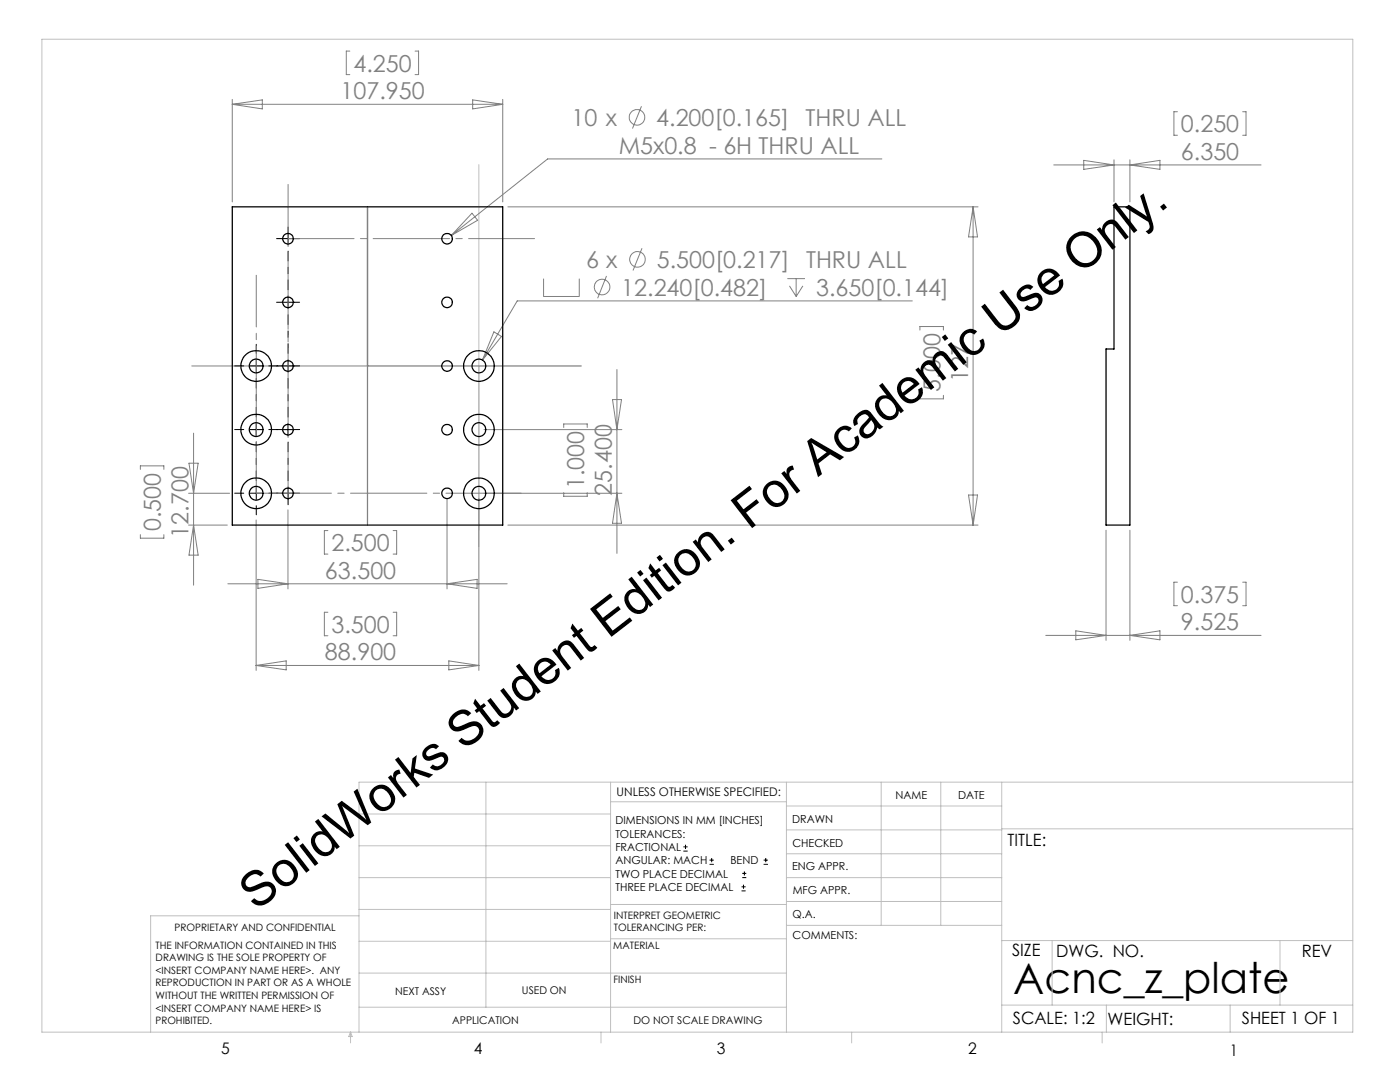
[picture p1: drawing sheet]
<svg xmlns="http://www.w3.org/2000/svg" width="279mm" height="216mm" viewBox="0 0 279 216" stroke-linecap="round" stroke-linejoin="round" font-family="sans-serif">
<g fill="none" stroke="#808080" stroke-width=".2">
<path d="M46.4 19.8v20.5M69.8 10.2h-.7v4.7h.7M82.8 10.2h.7v4.7h-.7M94.3 19.9l6 .9-6 .9zM100.3 19.8v20.5M46.4 20.8h53.9M46.4 20.8l6-.9v1.8zM128 21.2l-1.8 4.4M176 31.7h-66.7l-19.2 15.3M210.3 32.9h41.4M216.3 32l6 .9-6 .9zM222.3 31.9v8.4"/>
<path d="M225.5 31.9v8.4M225.5 32.9l6-.9v1.8zM235 22.3h-.7v4.7h.7M248 22.3h.7v4.7h-.7M94.2 42.5l1.1 1.5-5.2 3zM101.4 41.3h93.8M108.5 55.6v3.6h7.1v-3.6M121 55.1l-1.7 4.4M128.1 49.5l-1.8 4.5M157.1 55.6h3.6M157.6 57l1.3 2.2M158.9 55.6v3.6"/>
<path d="M160.2 57l-1.3 2.2M194.2 41.3v63.5M194.2 41.3l.9 6h-1.8zM38.3 73h35M98.6 66.2l1.5 .9-3.8 4.8zM122.2 79.7h1.8l-.9 6zM123.1 73.7v36.7M182.1 60h-78.9l-6.9 11.9M183.6 78.9v.7h4.7v-.7M183.6 65.9v-.7h4.7v.7M28 93.7v-.7h4.7v.7M37.6 98.4h8.2"/>
<path d="M37.7 92.4h1.8l-.9 6zM38.6 86.4v30.4M89.2 99.4v18.1M95.6 99.4v34.4M96.6 98.4h27.5M96.6 85.7h27.5M112.5 98.3v.7h4.7v-.7M112.5 85.3v-.7h4.7v.7M123.1 98.4l.9 6h-1.8zM193.3 98.8h1.8l-.9 6zM28 106.7v.7h4.7v-.7M37.6 104.8h7.8"/>
<path d="M38.6 104.8l.9 6h-1.8zM45.5 116.5h55.7M51.1 103.8v30M51.5 115.6l6 .9-6 .9zM57.5 101.7v15.8M65.4 105.9h-.7v4.7h.7M78.5 105.9h.7v4.7h-.7M89.2 116.5l6-.9v1.8zM101.4 104.8h93.8M220.7 105.8v22M225.5 105.8v22M235 116.2h-.7v4.7h.7"/>
<path d="M248 116.2h.7v4.7h-.7M51.1 132.8h44.5M51.1 132.8l6-.9v1.8zM65.4 122.2h-.7v4.7h.7M78.5 122.2h.7v4.7h-.7M89.6 131.9l6 .9-6 .9zM208.7 126.8h43M214.7 125.9l6 .9-6 .9zM225.5 126.8l6-.9v1.8z"/>
<circle cx="127.1" cy="23.4" r="1.55"/>
<circle cx="120.2" cy="57.3" r="1.55"/>
<circle cx="127.2" cy="51.8" r="1.55"/>
</g>
<g fill="none" stroke="#000" stroke-width=".2">
<path d="M49.9 85.7h2.5M51.1 84.5v2.5M56.2 85.7h2.5M57.5 84.5v2.5M136.4 169.8h.8M136.4 169h.8M136.8 168.6v.8M141.6 172.5h.9M141.6 171.6h.9M142 171.2v.8M148 177.8h.8M148 177h.8"/>
<path d="M148.1 175.1h.8M148.1 174.3h.8M148.4 176.5v.8M148.6 173.9v.8M152.4 172.5h.8M152.4 171.6h.8M152.8 171.2v.8"/>
</g>
<g fill="none" stroke="#c0c0c0" stroke-width=".2">
<path d="M8.4 7.8h261.6v198.2h-261.6zM95.6 32.8v76.3M97 156.1v44.9M121.8 156.1v49.9M121.8 160h35.2M157 156.1v49.9M175.9 156.1v28.5M187.7 156.1v28.5M199.9 156.1v49.9M270 156.1h-198.4v49.9M71.6 175.1h50.2M71.6 168.8h50.2"/>
<path d="M71.6 162.4h50.2M157 170.4h42.9M157 165.6h42.9M157 160.8h42.9M157 175.1h42.9M157 179.9h42.9M199.9 165.4h70.1M71.6 194.2h85.4M71.6 187.8h50.2M71.6 181.5h50.2M71.6 182.7h-41.5v23.3M121.8 187.3h35.2"/>
<path d="M121.8 180.5h35.2M157 184.6h42.9M199.9 187.7h70.1M210 187.7v12.9M255.4 187.7v12.9M70 206v2.1M70 206l.3 .8h-.7zM71.6 201h85.4M119.9 206v2.1M170 206v2.1M199.9 200.6h70.1M220 206v2.1"/>
<path d="M220.8 200.6v5.4M245.5 200.6v5.4"/>
</g>
<g fill="none" stroke="#000" stroke-width=".2" stroke-dasharray="15.2 1.3 1.3 1.3">
<path d="M56.2 47.6h-1M57.5 47.6h1.2M57.5 47.6v-1.2M57.5 47.6h-1.3M57.5 47.6v1.3M57.5 46.4v-1.1M58.7 47.6h1.1M48.6 73h-1.8M51.1 73h1.3M51.1 73v-1.2M51.1 73h-1.2M51.1 73v1.3"/>
<path d="M51.1 70.5v-1.8M53.6 73h1.9M56.2 73h-1M56.2 60.3h-1M57.5 73h1.2M57.5 73v-1.2M57.5 73h-1.3M57.5 73v1.3M57.5 60.3h1.2M57.5 60.3v-1.2M57.5 60.3h-1.3M57.5 60.3v1.3"/>
<path d="M58.7 73h1.1M58.7 60.3h1.1M48.6 85.7h-1.8M48.6 98.4h-1.8M51.1 98.4h1.3M51.1 98.4v-1.2M51.1 98.4h-1.2M51.1 98.4v1.3M53.6 85.7h1.9M53.6 98.4h1.9M56.2 85.7h-1M56.2 98.4h-1"/>
<path d="M57.5 98.4h1.2M57.5 98.4v-1.2M57.5 98.4h-1.3M57.5 98.4v1.3M57.5 99.7v1M58.7 85.7h1.1M58.7 98.4h1.1M51.1 100.9v1.8"/>
</g>
<path d="M57.5 50.1v7.7M51.1 75.5v7.7M57.5 62.8v7.7M57.5 75.5v7.7M51.1 88.2v7.7M57.5 88.2v7.7" fill="none" stroke="#000" stroke-width=".2" stroke-dasharray="15.2 1.3 1.3 1.3" stroke-dashoffset="13.3"/>
<path d="M73.3 41.3v63.5M73.3 73h42.7" fill="none" stroke="#808080" stroke-width=".25"/>
<path d="M51.1 98.4v-43.5" fill="none" stroke="#808080" stroke-width=".2" stroke-dasharray="15.2 1.3 1.3 1.3" stroke-dashoffset="4.9"/>
<path d="M51.1 98.4h52.9" fill="none" stroke="#808080" stroke-width=".2" stroke-dasharray="15.2 1.3 1.3 1.3" stroke-dashoffset=".2"/>
<path d="M57.5 98.4v-61.6" fill="none" stroke="#808080" stroke-width=".2" stroke-dasharray="15.2 1.3 1.3 1.3" stroke-dashoffset="5.4"/>
<path d="M57.5 47.6h49.2" fill="none" stroke="#808080" stroke-width=".2" stroke-dasharray="15.2 1.3 1.3 1.3" stroke-dashoffset="2.1"/>
<g fill="none" stroke="#000" stroke-width=".25">
<path d="M46.4 41.3h53.9v63.5h-53.9zM222.3 41.3h3.2v63.5h-4.8v-35.2h1.6z"/>
<circle cx="57.5" cy="47.6" r="1.06"/>
<circle cx="89.2" cy="47.6" r="1.06"/>
<circle cx="51.1" cy="73" r="1.37"/>
<circle cx="51.1" cy="73" r="3.1"/>
<circle cx="57.5" cy="73" r="1.06"/>
<circle cx="57.5" cy="60.3" r="1.06"/>
<circle cx="89.2" cy="73" r="1.06"/>
<circle cx="89.2" cy="60.3" r="1.06"/>
<circle cx="95.6" cy="73" r="1.37"/>
<circle cx="95.6" cy="73" r="3.1"/>
<circle cx="51.1" cy="98.4" r="1.37"/>
<circle cx="51.1" cy="85.7" r="1.37"/>
<circle cx="51.1" cy="85.7" r="3.1"/>
<circle cx="51.1" cy="98.4" r="3.1"/>
<circle cx="57.5" cy="98.4" r="1.06"/>
<circle cx="57.5" cy="85.7" r="1.06"/>
<circle cx="89.2" cy="85.7" r="1.06"/>
<circle cx="89.2" cy="98.4" r="1.06"/>
<circle cx="95.6" cy="98.4" r="1.37"/>
<circle cx="95.6" cy="85.7" r="1.37"/>
<circle cx="95.6" cy="85.7" r="3.1"/>
<circle cx="95.6" cy="98.4" r="3.1"/>
</g>
<text font-size="9.8" x="51.1" y="181.9" transform="rotate(-38 51.1 181.9)">SolidWorks Student Edition. For Academic Use Only.</text>
<text font-size="8.5" x="202.2" y="198.3">Acnc_z_plate</text>
<g font-size="4.7" fill="#808080">
<text x="70.5" y="14.3">4.250</text>
<text x="68" y="19.8">107.950</text>
<text x="114.1" y="25.2">10 x</text>
<text x="131" y="25.2">4.200[0.165] THRU ALL</text>
<text x="235.7" y="26.4">0.250</text>
<text x="123.5" y="30.7">M5x0.8 - 6H THRU ALL</text>
<text x="235.7" y="31.9">6.350</text>
<text x="117" y="53.5">6 x</text>
<text x="131.1" y="53.5">5.500[0.217] THRU ALL</text>
<text x="124" y="59">12.240[0.482]</text>
<text x="162.9" y="59">3.650[0.144]</text>
<text x="193.2" y="76.2" transform="rotate(-90 193.2 76.2)">127</text>
<text x="187.7" y="78.2" transform="rotate(-90 187.7 78.2)">5.000</text>
<text x="116.6" y="97.6" transform="rotate(-90 116.6 97.6)">1.000</text>
<text x="122.1" y="98.9" transform="rotate(-90 122.1 98.9)">25.400</text>
<text x="32.1" y="106" transform="rotate(-90 32.1 106)">0.500</text>
<text x="37.6" y="107.3" transform="rotate(-90 37.6 107.3)">12.700</text>
<text x="66.2" y="109.9">2.500</text>
<text x="64.9" y="115.5">63.500</text>
<text x="235.7" y="125.7">9.525</text>
<text x="235.7" y="120.2">0.375</text>
<text x="64.9" y="131.7">88.900</text>
<text x="66.2" y="126.2">3.500</text>
</g>
<g font-size="3.4">
<text x="201.1" y="168.8">TITLE:</text>
<text x="202" y="190.8">SIZE</text>
<text x="210.8" y="190.9">DWG. NO.</text>
<text x="259.8" y="191">REV</text>
<text x="202.1" y="204.4">SCALE: 1:2</text>
<text x="221" y="204.5">WEIGHT:</text>
<text x="247.8" y="204.4">SHEET 1 OF 1</text>
</g>
<g font-size="3.2">
<text x="44.2" y="210.4">5</text>
<text x="94.6" y="210.3">4</text>
<text x="143.1" y="210.4">3</text>
<text x="193.2" y="210.3">2</text>
<text x="245.4" y="210.6">1</text>
</g>
<text font-size="2.4" x="123.1" y="158.9">UNLESS OTHERWISE SPECIFIED:</text>
<g font-size="2.2">
<text x="178.7" y="159.4">NAME</text>
<text x="191.2" y="159.4">DATE</text>
<text x="122.8" y="164.5">DIMENSIONS IN MM [INCHES]</text>
<text x="122.8" y="167.1">TOLERANCES:</text>
<text x="158.1" y="164.2">DRAWN</text>
<text x="122.8" y="169.8">FRACTIONAL</text>
<text x="122.8" y="172.5">ANGULAR: MACH</text>
<text x="145.8" y="172.5">BEND</text>
<text x="158.1" y="173.7">ENG APPR.</text>
<text x="158.2" y="169.1">CHECKED</text>
<text x="122.8" y="175.1">TWO PLACE DECIMAL</text>
<text x="122.8" y="177.8">THREE PLACE DECIMAL</text>
<text x="158.2" y="178.4">MFG APPR.</text>
<text x="158.2" y="183.2">Q.A.</text>
<text x="158.2" y="187.4">COMMENTS:</text>
</g>
<g font-size="2.1">
<text x="78.8" y="198.5">NEXT ASSY</text>
<text x="104.2" y="198.4">USED ON</text>
<text x="90.2" y="204.3">APPLICATION</text>
<text x="126.4" y="204.3">DO NOT SCALE DRAWING</text>
</g>
<g font-size="2">
<text x="34.8" y="185.7">PROPRIETARY AND CONFIDENTIAL</text>
<text x="122.5" y="183.3">INTERPRET GEOMETRIC</text>
<text x="122.5" y="185.9">TOLERANCING PER:</text>
<text x="31.1" y="189.3">THE INFORMATION CONTAINED IN THIS</text>
<text x="31.1" y="191.8">DRAWING IS THE SOLE PROPERTY OF</text>
<text x="122.4" y="189.4">MATERIAL</text>
<text x="31.1" y="194.3">&lt;INSERT COMPANY NAME HERE&gt;. ANY</text>
<text x="31.1" y="196.8">REPRODUCTION IN PART OR AS A WHOLE</text>
<text x="122.4" y="196.2">FINISH</text>
<text x="31.1" y="199.4">WITHOUT THE WRITTEN PERMISSION OF</text>
<text x="31.1" y="201.9">&lt;INSERT COMPANY NAME HERE&gt; IS</text>
<text x="31.1" y="204.4">PROHIBITED.</text>
</g>
</svg>
